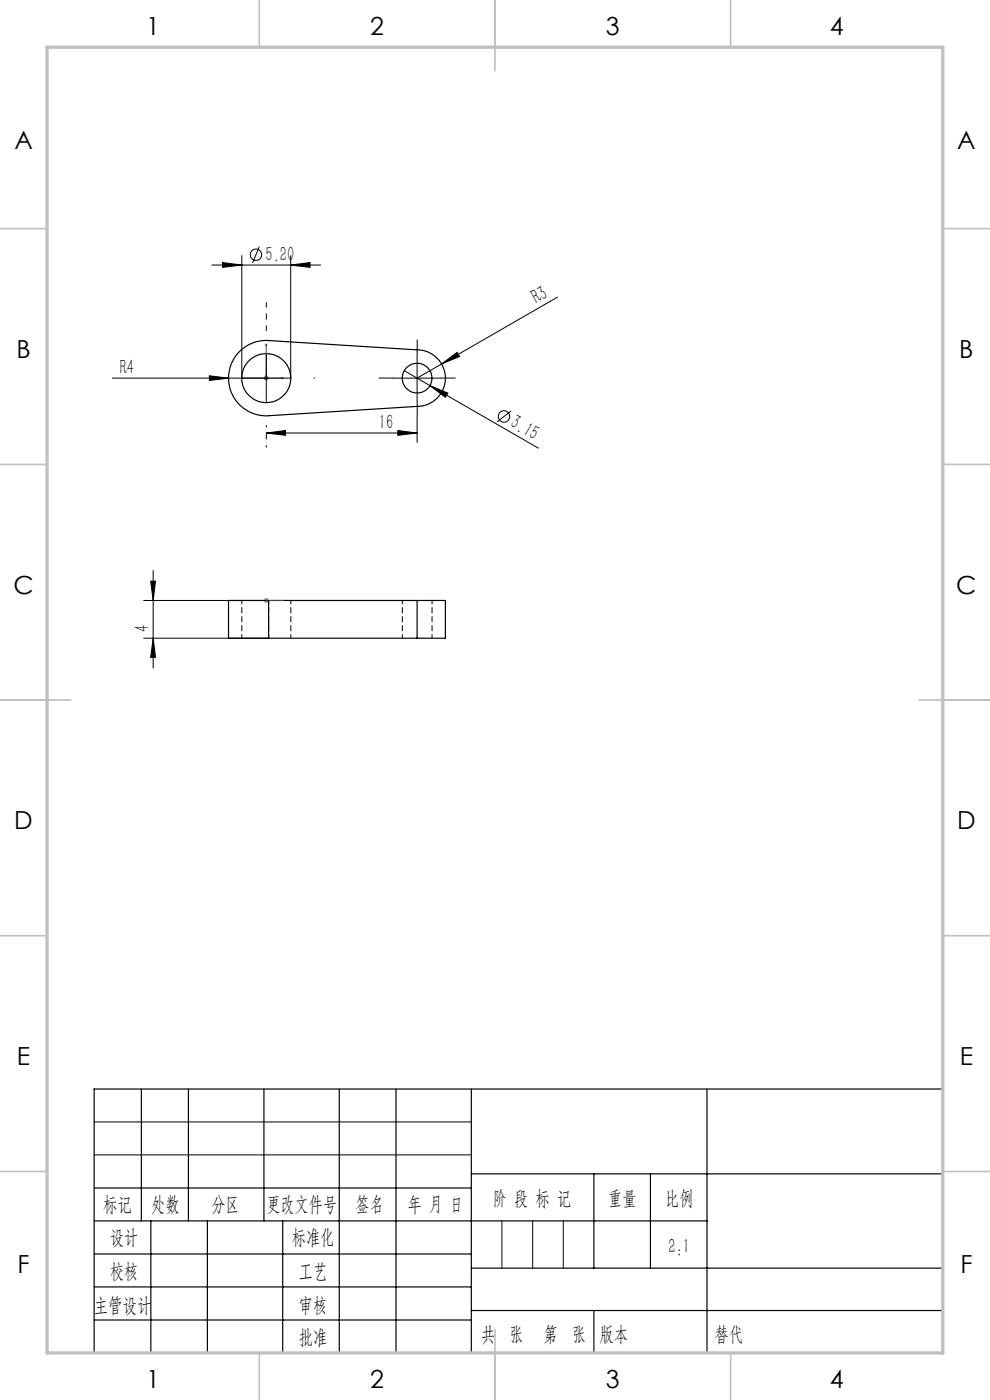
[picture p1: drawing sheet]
<svg xmlns="http://www.w3.org/2000/svg" width="210mm" height="297mm" viewBox="0 0 210 297" stroke-linecap="round" stroke-linejoin="round" font-family="sans-serif">
<g fill="none" stroke="#000" stroke-width=".25">
<path d="M50.8 74.6a8.1 8.1 0 0 1 6.2-2.4l31.5 2a6 6 0 0 1 6 6 6 6 0 0 1-6 6l-31.5 2a8 8 0 0 1-7.8-4.7 8 8 0 0 1 1.6-8.9zM57 127.4h-8.5v8h8.5M57 127.4v8M57 135.4h31.5M57 127.4h31.5M88.5 127.4h6v8h-6M88.5 127.4v8M30 231v28M40 231v28M56 231v28M72 231v56M84 231v56"/>
<path d="M100 231v56M150 231v56M200 231h-180v56M20 252h80M20 259h130M32 259v28M44 259v28M60 259v28M100 249h100M126 249v20M138 249v20M20 266h80"/>
<path d="M20 273h80M100 269h100M100 278h100M20 280h80"/>
<circle cx="56.5" cy="80.2" r="5.2"/>
<circle cx="88.5" cy="80.2" r="3.1"/>
</g>
<path d="M51.3 127.4v8M57 135.4v-8M61.7 135.4v-8M85.3 127.4v8M91.6 135.4v-8" fill="none" stroke="#000" stroke-width=".21" stroke-dasharray="1.3 .6" stroke-dashoffset=".4" stroke-linecap="butt"/>
<g fill="none" stroke="#000" stroke-width=".21">
<path d="M44.9 56.2h23.1M47.2 55.7l4.1 .5-4.1 .5zM51.3 54.2v26M55 52.3l-1.4 3.5M61.7 56.2l4.1-.5v1zM61.7 54.2v26M44.4 79.7l4.1 .5-4.1 .5zM56.5 75.2v10M85.8 78.6l5.4 3.2M88.5 75.2v10M93.7 77.2l3.2-2.4 .6 .8zM93.7 77.2l-5.2 3"/>
<path d="M118.3 63l-24.6 14.2M23.8 80.2h37.7M56.5 91.9l4.1-.6v1.1zM56.5 91.9h32M83.5 80.2h10M84.4 91.3l4.1 .6-4.1 .5zM88.5 88.4v5.4M91.2 81.8l3.8 1.6-.5 .9zM91.2 81.8l23 13.3M108.4 87.2l-3 2.3M30.5 127.4h26.5M30.5 135.4h26.5"/>
<path d="M32 123.3h1l-.5 4.1zM32.5 135.4l.5 4h-1zM32.5 121v20.7M20 238h80M20 245h80"/>
<circle cx="54.3" cy="54" r="1.22"/>
<circle cx="106.9" cy="88.3" r="1.21"/>
</g>
<path d="M56.5 73l.1 .3h-.2zM56.5 79.5v.2zM56.5 73v7.2h3.6M56.7 80.2h.1zM59.8 80.1l.3 .1-.3 .1zM56.4 127.4h.2zM56.5 127.4h.1M56.5 127.4h3.6M56.8 127.4h-.1h.1M60.1 127.4h-.3h.3" fill="none" stroke="#00f" stroke-width=".21"/>
<path d="M56.1 79.9l.7 .7M56.5 79.7v1M56.8 79.9l-.7 .7M56 80.2h1M56 127.4h1M56.1 127l.7 .7M56.5 126.9v1M56.8 127l-.7 .7" fill="none" stroke="#808080" stroke-width=".21"/>
<path d="M88.5 75.2v-3.1M46.5 80.2h-.2M66.5 80.2h.3M83.5 80.2h-3.2M88.5 85.2v3.2M93.5 80.2h3.1" fill="none" stroke="#000" stroke-width=".21" stroke-dasharray="30.5 1.3 1.3 1.3" stroke-linecap="butt"/>
<path d="M56.5 70.2v-6.1" fill="none" stroke="#000" stroke-width=".21" stroke-dasharray="30.5 1.3 1.3 1.3" stroke-dashoffset="29.3" stroke-linecap="butt"/>
<path d="M56.5 90.2v4.7" fill="none" stroke="#000" stroke-width=".21" stroke-dasharray="30.5 1.3 1.3 1.3" stroke-dashoffset="30" stroke-linecap="butt"/>
<path d="M106.5 259v10M113 259v10M119.5 259v10" fill="none" stroke="#0a0605" stroke-width=".21"/>
<path d="M126 278v9" fill="none" stroke="#0a0605" stroke-width=".25"/>
<g fill="none" stroke="#c0c0c0" stroke-width=".35">
<path d="M55 0v10M105 0v15M155 0v10M0 48.5h10M200 48.5h10M0 98.5h10M200 98.5h10M0 148.5h15M195 148.5h15M0 198.5h10M200 198.5h10M0 248.5h10"/>
<path d="M200 248.5h10M55 287v10M105 282v15M155 287v10"/>
</g>
<path d="M10 10h190v277h-190z" fill="none" stroke="#c0c0c0" stroke-width=".7"/>
<g fill="#00f">
<path d="M56.7 127.4h.1z"/>
<path d="M59.8 80.1l.3 .1-.3 .1zM56.5 73l.1 .3h-.2z"/>
<path d="M56.7 80.2h.1zM56.5 79.5v.2zM59.8 127.4h.3zM56.4 127.4h.2z"/>
</g>
<g fill="#000">
<path d="M93.7 77.2l3.2-2.4 .6 .8zM44.4 79.7l4.1 .5-4.1 .5zM91.2 81.8l3.8 1.6-.5 .9z"/>
<path d="M47.2 55.7l4.1 .5-4.1 .5zM61.7 56.2l4.1-.5v1zM56.5 91.9l4.1-.6v1.1zM84.4 91.3l4.1 .6-4.1 .5z"/>
<path d="M32 123.3h1l-.5 4.1zM32.5 135.4l.5 4h-1z"/>
</g>
<g font-size="5.3">
<text x="31" y="7.4">1</text>
<text x="78.5" y="7.4">2</text>
<text x="128.5" y="7.4">3</text>
<text x="176" y="7.4">4</text>
<text x="3" y="31.7">A</text>
<text x="203" y="31.7">A</text>
<text x="3.5" y="75.9">B</text>
<text x="203.5" y="75.9">B</text>
<text x="2.9" y="125.9">C</text>
<text x="202.9" y="125.9">C</text>
<text x="3" y="175.9">D</text>
<text x="203" y="175.9">D</text>
<text x="3.6" y="225.9">E</text>
<text x="203.6" y="225.9">E</text>
<text x="3.7" y="270.2">F</text>
<text x="203.7" y="270.2">F</text>
<text x="31" y="294.4">1</text>
<text x="78.5" y="294.4">2</text>
<text x="128.5" y="294.4">3</text>
<text x="176" y="294.4">4</text>
</g>
<g font-size="4.4">
<text x="56.3" y="55.3">5.20</text>
<text x="113.8" y="64.6" transform="rotate(-30 113.8 64.6)">R3</text>
<text x="25.4" y="79.3">R4</text>
<text x="80.4" y="91">16</text>
<text x="108" y="90.5" transform="rotate(30 108 90.5)">3.15</text>
<text x="31.6" y="134" transform="rotate(-90 31.6 134)">4</text>
<text x="21.9" y="256.9">标记</text>
<text x="32.1" y="256.9">处数</text>
<text x="44.9" y="256.9">分区</text>
<text x="56.5" y="256.9">更改文件号</text>
<text x="75.4" y="256.9">签名</text>
<text x="86.5" y="256.9">年 月 日</text>
<text x="104.5" y="255.6">阶 段 标 记</text>
<text x="129" y="255.6">重量</text>
<text x="141.1" y="255.6">比例</text>
<text x="23.3" y="263.9">设计</text>
<text x="61.9" y="263.9">标准化</text>
<text x="141.8" y="265.7">2:1</text>
<text x="23.3" y="271.1">校核</text>
<text x="63.4" y="271">工艺</text>
<text x="19.9" y="278.3">主管设计</text>
<text x="63.4" y="278.3">审核</text>
<text x="63.4" y="285.2">批准</text>
<text x="102.1" y="284.4">共 张</text>
<text x="115.3" y="284.4">第 张</text>
<text x="127.1" y="284.4">版本</text>
</g>
<text font-size="4.4" fill="#0a0605" x="151.6" y="284.4">替代</text>
</svg>
